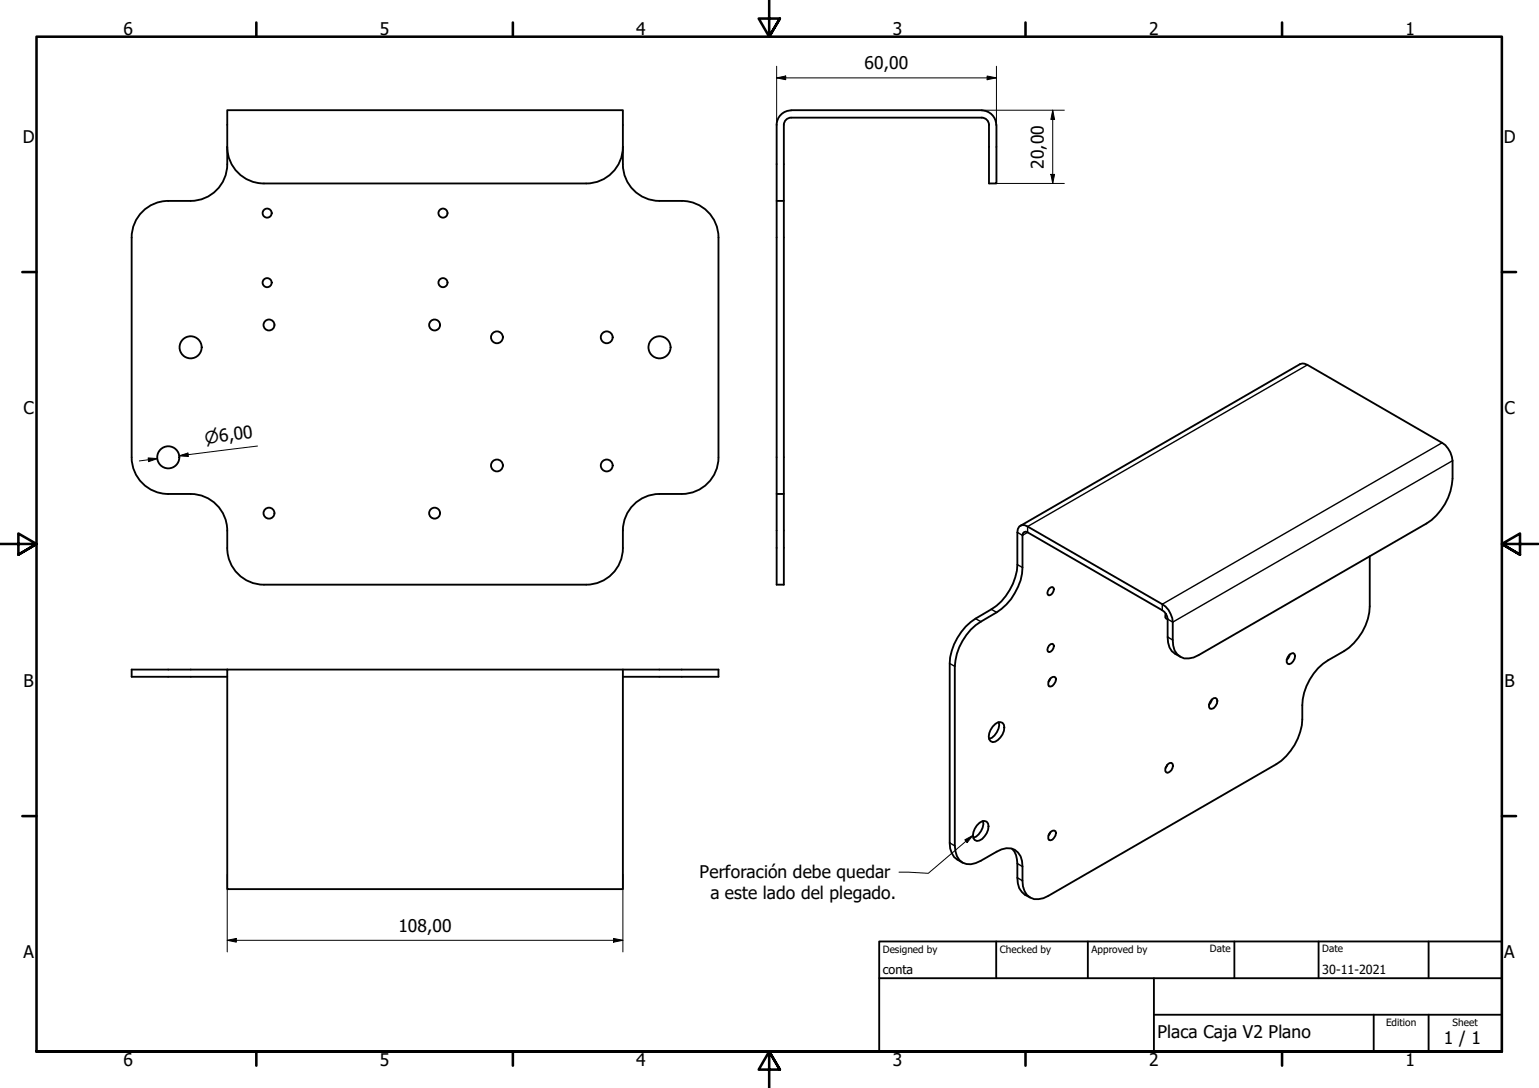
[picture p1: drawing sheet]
<svg xmlns="http://www.w3.org/2000/svg" width="420mm" height="297mm" viewBox="0 0 420 297" stroke-linecap="round" stroke-linejoin="round" font-family="sans-serif">
<!-- layer: Visible (ISO) -->
<g fill="none" stroke="#000" stroke-width=".51">
<path d="M212 34.1v125.5h2v-125.5M214 34.1a2 2 0 0 1 2-2h52a2 2 0 0 1 2 2M216 30.1a4 4 0 0 0-4 4M216 30.1h52M268 30.1a4 4 0 0 1 4 4M270 34.1v16h2v-16M52 54.8a10 10 0 0 0 10-10v-14.7h108.1v14.7a10 10 0 0 0 10 10h6a10 10 0 0 1 10.1 10.1v59.9a10 10 0 0 1-10.1 10.1h-6.1a10 10 0 0 0-9.9 10 16.4 16.4 0 0 1-1.2 9.4 10 10 0 0 1-8.8 5.3h-88M52.1 54.8h-6.2a10 10 0 0 0-10 10.1v59.9a10 10 0 0 0 10 10.1h6.2M62 40.1a10 10 0 0 0 10 10M170.1 40.1a10 10 0 0 1-10 10h-88M212 54.8h2M52 134.9a10 10 0 0 1 10 10 16.4 16.4 0 0 0 1.2 9.4 10 10 0 0 0 8.8 5.3"/>
<path d="M212 134.9h2M278.6 143.6l76.3-44.2 .6-.2 1.4 .4 36.8 21.3a6.4 6.4 0 0 1 2.9 4.9 19.5 19.5 0 0 1-2.1 11.9 15.1 15.1 0 0 1-5.1 5.2l-62.2 36a5.1 5.1 0 0 1-4.9 .4 4.7 4.7 0 0 1-2.1-4.6v-4.9a6.4 6.4 0 0 0-2.9-4.8l-36.8-21.3a1.68 1.68 0 0 0-1.9-.2 1.68 1.68 0 0 0-.9 1.8v8.9a15.7 15.7 0 0 1-7.1 12.2 19.3 19.3 0 0 0-9.2 7.8 14.8 14.8 0 0 0-2.1 7v48.9a5.4 5.4 0 0 0 3.5 5.4M374 151.9v13.6a15.4 15.4 0 0 1-7.1 12.3 18.6 18.6 0 0 0-9.3 7.7 16.8 16.8 0 0 0-2.1 10.9 15.7 15.7 0 0 1-7.1 12.2l-62.2 36a4.7 4.7 0 0 1-5.8-.3l-.7-1-.4-1.3-.2-5.4a4.2 4.2 0 0 0-5.7-4.7l-5.6 3.1a4.6 4.6 0 0 1-5.9-.3l-.7-1-.5-2.8v-49a15.7 15.7 0 0 1 7.1-12.2 19.3 19.3 0 0 0 9.3-7.8 13.1 13.1 0 0 0 2-7v-8.7l.2-.6 .7-.5 37.3 21.5a3.1 3.1 0 0 1 1.5 2.4M286.4 176.3l.9-.5 .3 .1a1.62 1.62 0 0 1-1.2 2.1l-.3-.2-.2-.4zM286.4 160.8l.9-.5 .3 .2a1.62 1.62 0 0 1-1.2 2l-.3-.1-.2-.5zM318.2 167.7l.1-.1-.2 1 .7 .4M318.8 169v4.9a5.1 5.1 0 0 0 3.5 5.4M352 178.8l1.1-.5a1.42 1.42 0 0 1 0 2.2l-.5 .6-.6 .2-.5-.1a1.87 1.87 0 0 1 .5-2.4zM352.1 178.7l-.4 1.1-.4 .3M62 182.8h108.1v59.9h-108.1zM62 182.8h-26.1v2h26.1M170.1 182.8h26.1v2h-26.1"/>
<path d="M271.7 197.7a1.42 1.42 0 0 1 2.4 .2 4.1 4.1 0 0 1-3.1 4.7 1.66 1.66 0 0 1-.9-2.4l.9-1.8zM272.7 197.2a4.3 4.3 0 0 1-2.6 4.5M286.8 185.3l-.5 .8M286.8 185.2l.5-.4 .9 .2a1.87 1.87 0 0 1-1.8 2.4 1.85 1.85 0 0 1 .4-2.2zM330.8 191.1l.5-.5 .6-.1a1.42 1.42 0 0 1 0 2.3l-.6 .5-1 .2a1.87 1.87 0 0 1 .5-2.4zM330.9 190.9l-.8 1.5M318.7 208.8l-.5 .9M318.8 208.7l.5-.4h.5a1.47 1.47 0 0 1-.5 2.4l-.5 .3-.4-.1a1.62 1.62 0 0 1 .4-2.2zM267.4 224.6l.8-.4 1.2 .1a2.94 2.94 0 0 1-.6 4 2.02 2.02 0 0 1-2.7 1 2.57 2.57 0 0 1 0-3.1zM268.4 224.1a4.3 4.3 0 0 1-2.7 4.6M276.3 231.7a5.5 5.5 0 0 1 1.4 4.1v3.8a5.1 5.1 0 0 0 3.5 5.4M286.8 227.3l-.5 .8"/>
<path d="M286.8 227.1l.5-.3 .9 .1a1.87 1.87 0 0 1-1.8 2.4 1.85 1.85 0 0 1 .4-2.2z"/>
<circle cx="72.9" cy="58.2" r="1.24"/>
<circle cx="120.9" cy="58.2" r="1.24"/>
<circle cx="72.9" cy="77.2" r="1.24"/>
<circle cx="120.9" cy="77.2" r="1.24"/>
<circle cx="52" cy="94.8" r="3"/>
<circle cx="73.4" cy="88.7" r="1.49"/>
<circle cx="118.6" cy="88.7" r="1.49"/>
<circle cx="135.7" cy="92.1" r="1.62"/>
<circle cx="165.6" cy="92.1" r="1.62"/>
<circle cx="180.1" cy="94.8" r="3"/>
<circle cx="45.9" cy="124.9" r="3"/>
<circle cx="135.7" cy="127.1" r="1.62"/>
<circle cx="165.6" cy="127.1" r="1.62"/>
<circle cx="73.4" cy="140.1" r="1.49"/>
<circle cx="118.6" cy="140.1" r="1.49"/>
</g>
<!-- layer: Visible Narrow (ISO) -->
<path d="M356.9 99.6l-76.4 44.1v1.6l-1.4 .9-1.4-.9M393.7 120.9l-76.4 44.1v1.6M396.6 125.8l-76.4 44-1.4-.8M277.7 154.2l1.4 .7M266.3 168.9l1.5 .8M270.6 166.4l1.5 .8M318.8 173.9l1.4 .8M259.3 181.2l1.4 .7M259.3 230.1l1.4 .8M277.7 235.8l1.4 .8M277.7 239.6l1.4 .9" fill="none" stroke="#000" stroke-width=".38"/>
<!-- layer: Border (ISO) -->
<g fill="none" stroke="#000" stroke-width=".7">
<path d="M70 6.1v3.9M140 6.1v3.9M210 0v10l-2.9-4.9h5.8l-2.9 4.9 2.9-4.9M280 6.1v3.9M350 6.1v3.9M6.1 74.3h3.9M410 74.3h3.9M0 148.5h10l-5-2.8v5.7l5-2.9-5 2.9M420 148.5h-10l5-2.8v5.7l-5-2.9 5 2.9M6.1 222.8h3.9M410 222.8h3.9M10 287.1v-277.1h400v277.1h-400h400"/>
<path d="M70 287.1v3.8M140 287.1v3.8M212.9 292l-2.9-4.9 2.9 4.9h-5.8l2.9-4.9v9.9M280 287.1v3.8M350 287.1v3.8"/>
</g>
<!-- layer: Title (ISO) -->
<path d="M240 257h170v30.1h-170zM272 257v10.1M297 257v10.1M337 257v10.1M360 257v10.1M390 257v10.1M240 267.1h170M315 277h95M315 267.1v20M375 277v10.1M390 277v10.1" fill="none" stroke="#000" stroke-width=".51"/>
<!-- layer: Dimension (ISO) -->
<g fill="none" stroke="#000" stroke-width=".27">
<path d="M212 18.1v16M272 18.1v16M212 21.3l2.5-.5v1zM212 21.3h60M268 30.1h22.6M269.5 20.8l2.5 .5-2.5 .5zM287.4 30.1l.5 2.5h-1zM287.4 30.1v20M272 50.1h18.6M286.9 47.6h1l-.5 2.5zM40.4 125l2.6 .2-2.4 .8zM43 125.2l-5 .6"/>
<path d="M48.9 124.4l2.4-.7 .1 .9zM70.3 121.8l-21.4 2.6 2.5-.3M62 238.7v21.2M170.1 238.7v21.2M62 256.7l2.5-.5v1zM62 256.7h108.1M167.5 256.2l2.6 .5-2.6 .5z"/>
</g>
<g fill="#000">
<path d="M212 21.3l2.5-.5v1z" fill-rule="evenodd"/>
<path d="M269.5 20.8l2.5 .5-2.5 .5z" fill-rule="evenodd"/>
<path d="M287.4 30.1l.5 2.5h-1z" fill-rule="evenodd"/>
<path d="M286.9 47.6h1l-.5 2.5z" fill-rule="evenodd"/>
<path d="M40.4 125l2.6 .2-2.4 .8z" fill-rule="evenodd"/>
<path d="M48.9 124.4l2.4-.7 .1 .9z" fill-rule="evenodd"/>
<path d="M62 256.7l2.5-.5v1z" fill-rule="evenodd"/>
<path d="M167.5 256.2l2.6 .5-2.6 .5z" fill-rule="evenodd"/>
</g>
<!-- layer: Symbol (ISO) -->
<path d="M263.4 229.3l2.2-1.2-1.6 1.9zM265.6 228.1l-12.2 10.3-8-.3" fill="none" stroke="#000" stroke-width=".27"/>
<path d="M263.4 229.3l2.2-1.2-1.6 1.9z" fill-rule="evenodd" fill="#000"/>
<g font-size="4.8">
<text x="33.7" y="9.6">6</text>
<text x="103.7" y="9.6">5</text>
<text x="173.7" y="9.6">4</text>
<text x="243.7" y="9.6">3</text>
<text x="313.7" y="9.6">2</text>
<text x="383.7" y="9.6">1</text>
<text x="236" y="18.8">60,00</text>
<text x="6.2" y="38.9">D</text>
<text x="410.5" y="38.9">D</text>
<text x="285" y="46.1" transform="rotate(-90 285 46.1)">20,00</text>
<text x="6.4" y="113.1">C</text>
<text x="410.7" y="113.1">C</text>
<text x="6.4" y="187.4">B</text>
<text x="410.7" y="187.4">B</text>
<text x="191" y="239.6">Perforación debe quedar</text>
<text x="193.9" y="245.3">a este lado del plegado.</text>
<text x="108.8" y="254.4">108,00</text>
<text x="6.4" y="261.7">A</text>
<text x="410.7" y="261.7">A</text>
<text x="316" y="283.4">Placa Caja V2 Plano</text>
<text x="394.2" y="285">1 / 1</text>
<text x="33.7" y="290.9">6</text>
<text x="103.7" y="290.9">5</text>
<text x="173.7" y="290.9">4</text>
<text x="243.7" y="290.9">3</text>
<text x="313.7" y="290.9">2</text>
<text x="383.7" y="290.9">1</text>
</g>
<text font-size="4.6" x="56.1" y="121.1" transform="rotate(-7 56.1 121.1)">⌀6,00</text>
<g font-size="3.4">
<text x="241" y="266">conta</text>
<text x="361" y="266">30-11-2021</text>
</g>
<g font-size="2.7">
<text x="241" y="260.1">Designed by</text>
<text x="273" y="260.1">Checked by</text>
<text x="298" y="260.1">Approved by</text>
<text x="330.3" y="260">Date</text>
<text x="361" y="260">Date</text>
<text x="378.4" y="280.1">Edition</text>
<text x="396.6" y="280.1">Sheet</text>
</g>
</svg>
